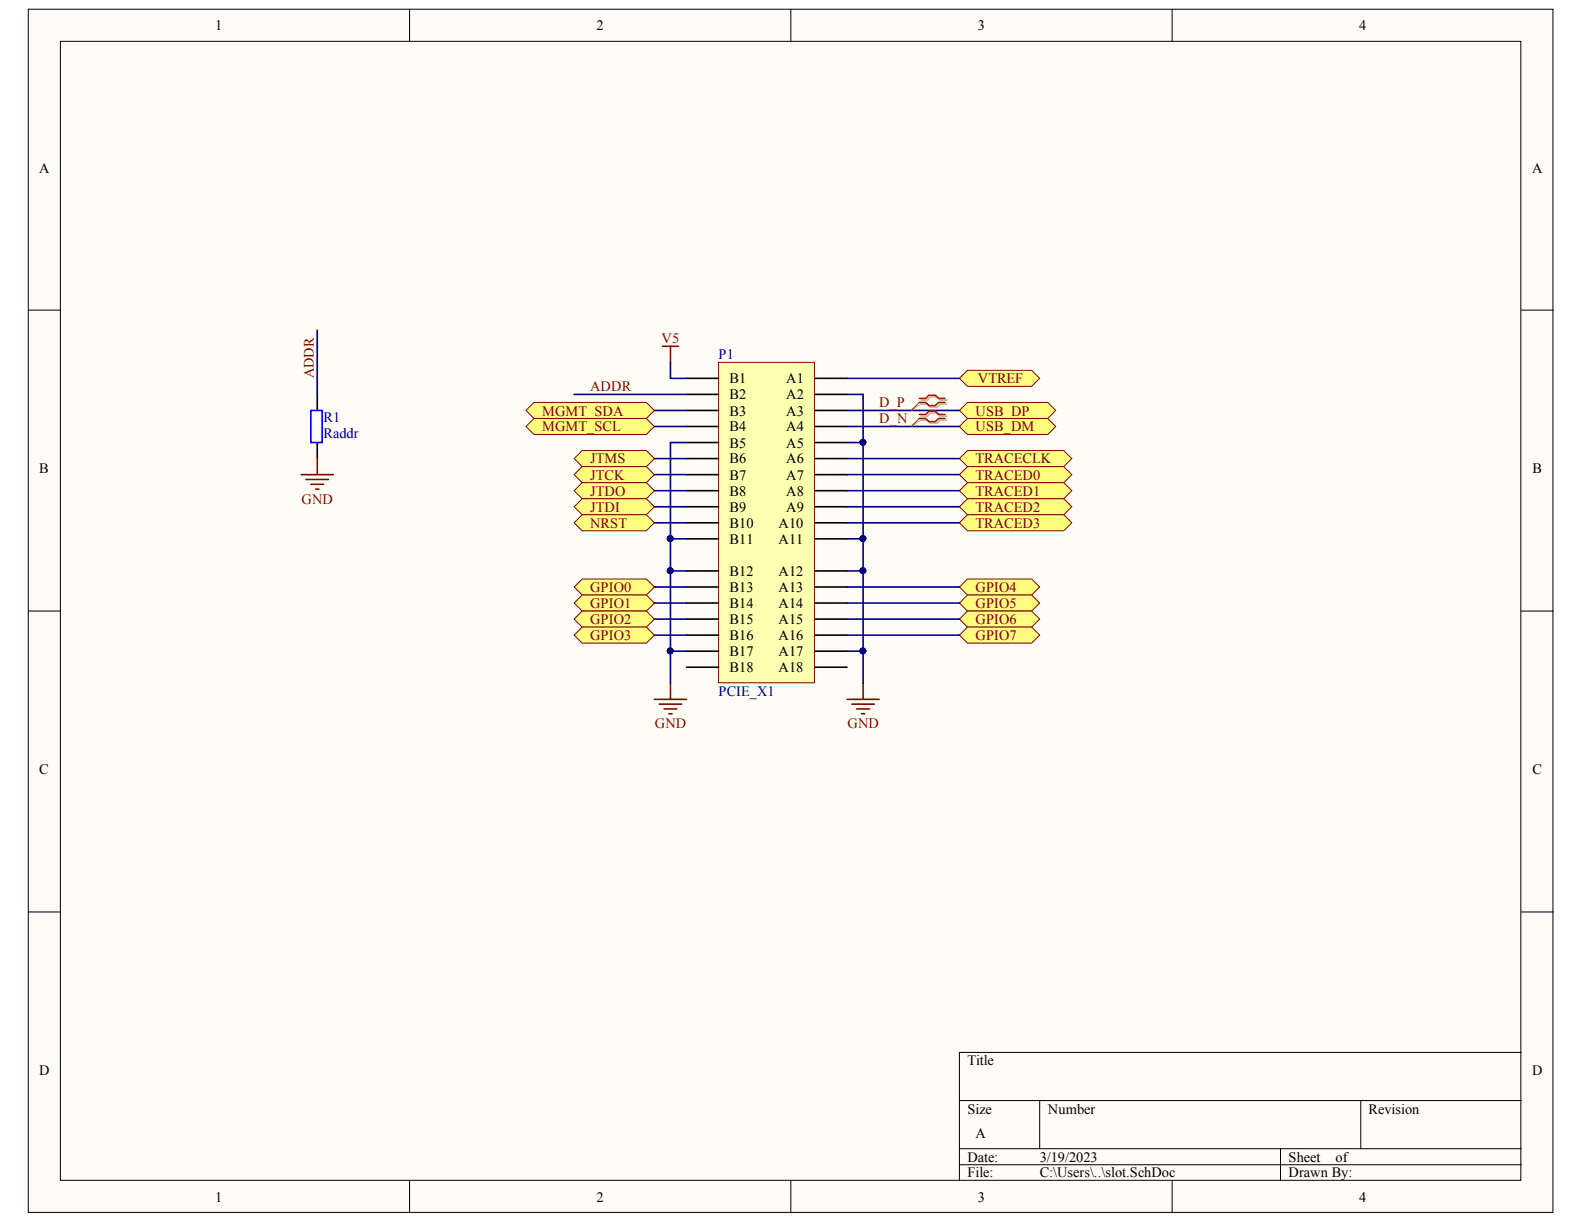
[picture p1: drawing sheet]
<svg xmlns="http://www.w3.org/2000/svg" width="279mm" height="216mm" viewBox="0 0 279 216" stroke-linecap="round" stroke-linejoin="round" font-family="sans-serif">
<g fill="#fffcf8" stroke="#000" stroke-width=".18">
<path d="M5 1.6h268.9v212.3h-268.9z"/>
<path d="M10.7 7.3h257.6v200.9h-257.6z"/>
</g>
<g fill="none" stroke="#000" stroke-width=".18">
<path d="M72.2 1.6v5.7M139.5 1.6v5.7M206.8 1.6v5.7M5 54.7h5.7M268.3 54.7h5.7M5 107.8h5.7M268.3 107.8h5.7M5 160.9h5.7M268.3 160.9h5.7M169.2 194.1h99.1M183.4 194.1v8.5M240 194.1v8.5"/>
<path d="M268.3 185.6h-99.1v22.7M72.2 208.3v5.6M139.5 208.3v5.6M169.2 202.6h99.1M169.2 205.4h99.1M206.8 208.3v5.6M225.9 202.6v5.7"/>
</g>
<path d="M126.8 63.9h16.9v56.5h-16.9z" fill="#ffffb0" stroke="#800000" stroke-width=".18"/>
<g fill="none" stroke="#000" stroke-width=".28">
<path d="M121.1 66.7h5.7M121.1 69.6h5.7M121.1 72.4h5.7M121.1 75.2h5.7M121.1 78.1h5.7M143.7 66.7h5.7M143.7 69.6h5.7M143.7 72.4h5.7M143.7 75.2h5.7M143.7 78.1h5.7M121.1 80.9h5.7M121.1 83.7h5.7"/>
<path d="M121.1 86.6h5.7M121.1 89.4h5.7M121.1 92.2h5.7M121.1 95h5.7M143.7 80.9h5.7M143.7 83.7h5.7M143.7 86.6h5.7M143.7 89.4h5.7M143.7 92.2h5.7M143.7 95h5.7M121.1 100.7h5.7M121.1 103.5h5.7"/>
<path d="M121.1 106.4h5.7M121.1 109.2h5.7M121.1 112h5.7M121.1 114.9h5.7M121.1 117.7h5.7M143.7 100.7h5.7M143.7 103.5h5.7M143.7 106.4h5.7M143.7 109.2h5.7M143.7 112h5.7M143.7 114.9h5.7M143.7 117.7h5.7"/>
</g>
<g fill="#ffff80" stroke="#800000" stroke-width=".18">
<path d="M92.8 72.4l1.4-1.4h19.8l1.4 1.4-1.4 1.4h-19.8z" fill-rule="evenodd"/>
<path d="M92.8 75.2l1.4-1.4h19.8l1.4 1.4-1.4 1.4h-19.8z" fill-rule="evenodd"/>
<path d="M169.2 66.7l1.4-1.4h11.4l1.4 1.4-1.4 1.5h-11.4z" fill-rule="evenodd"/>
<path d="M101.3 80.9l1.4-1.4h11.3l1.4 1.4-1.4 1.4h-11.3z" fill-rule="evenodd"/>
<path d="M101.3 83.7l1.4-1.4h11.3l1.4 1.4-1.4 1.4h-11.3z" fill-rule="evenodd"/>
<path d="M101.3 86.6l1.4-1.5h11.3l1.4 1.5-1.4 1.4h-11.3z" fill-rule="evenodd"/>
<path d="M101.3 89.4l1.4-1.4h11.3l1.4 1.4-1.4 1.4h-11.3z" fill-rule="evenodd"/>
<path d="M101.3 92.2l1.4-1.4h11.3l1.4 1.4-1.4 1.4h-11.3z" fill-rule="evenodd"/>
<path d="M169.2 80.9l1.4-1.4h17l1.5 1.4-1.5 1.4h-17z" fill-rule="evenodd"/>
<path d="M169.2 83.7l1.4-1.4h17l1.5 1.4-1.5 1.4h-17z" fill-rule="evenodd"/>
<path d="M169.2 86.6l1.4-1.5h17l1.5 1.5-1.5 1.4h-17z" fill-rule="evenodd"/>
<path d="M169.2 89.4l1.4-1.4h17l1.5 1.4-1.5 1.4h-17z" fill-rule="evenodd"/>
<path d="M169.2 92.2l1.4-1.4h17l1.5 1.4-1.5 1.4h-17z" fill-rule="evenodd"/>
<path d="M169.2 72.4l1.4-1.4h14.2l1.4 1.4-1.4 1.4h-14.2z" fill-rule="evenodd"/>
<path d="M169.2 75.2l1.4-1.4h14.2l1.4 1.4-1.4 1.4h-14.2z" fill-rule="evenodd"/>
<path d="M101.3 103.5l1.4-1.4h11.3l1.4 1.4-1.4 1.5h-11.3z" fill-rule="evenodd"/>
<path d="M101.3 106.4l1.4-1.4h11.3l1.4 1.4-1.4 1.4h-11.3z" fill-rule="evenodd"/>
<path d="M101.3 109.2l1.4-1.4h11.3l1.4 1.4-1.4 1.4h-11.3z" fill-rule="evenodd"/>
<path d="M101.3 112l1.4-1.4h11.3l1.4 1.4-1.4 1.4h-11.3z" fill-rule="evenodd"/>
<path d="M169.2 103.5l1.4-1.4h11.4l1.4 1.4-1.4 1.5h-11.4z" fill-rule="evenodd"/>
<path d="M169.2 106.4l1.4-1.4h11.4l1.4 1.4-1.4 1.4h-11.4z" fill-rule="evenodd"/>
<path d="M169.2 109.2l1.4-1.4h11.4l1.4 1.4-1.4 1.4h-11.4z" fill-rule="evenodd"/>
<path d="M169.2 112l1.4-1.4h11.4l1.4 1.4-1.4 1.4h-11.4z" fill-rule="evenodd"/>
</g>
<g fill="none" stroke="#800000" stroke-width=".28">
<path d="M116.8 61.1h2.9M118.3 61.1v2.8M53.1 83.7h5.7M54 84.6h3.9M54.8 85.4h2.3M55.7 86.3h.5M56 80.9v2.8M115.4 123.4h5.7M116.3 124.2h3.9M117.1 125.1h2.3M118 125.9h.5M118.3 120.5v2.9"/>
<path d="M149.4 123.4h5.7M150.3 124.2h3.9M151.1 125.1h2.3M152 125.9h.5M152.2 120.5v2.9"/>
</g>
<g fill="none" stroke="#000080" stroke-width=".28">
<path d="M56 58.2v11.4M101.3 69.6h19.8M115.4 72.4h5.7M115.4 75.2h5.7M118.3 63.9v2.8h2.8M121.1 78.1h-2.8v42.4M149.4 69.6h2.8v8.5M149.4 78.1h2.8v42.4M149.4 66.7h19.8M149.4 72.4h19.8M149.4 75.2h19.8M115.4 80.9h5.7"/>
<path d="M115.4 83.7h5.7M115.4 86.6h5.7M115.4 89.4h5.7M115.4 92.2h5.7M118.3 95h2.8M149.4 80.9h19.8M149.4 83.7h19.8M149.4 86.6h19.8M149.4 89.4h19.8M149.4 92.2h19.8M149.4 95h2.8M115.4 103.5h5.7"/>
<path d="M115.4 106.4h5.7M115.4 109.2h5.7M115.4 112h5.7M118.3 100.7h2.8M118.3 114.9h2.8M149.4 103.5h19.8M149.4 106.4h19.8M149.4 109.2h19.8M149.4 112h19.8M149.4 100.7h2.8M149.4 114.9h2.8"/>
</g>
<g fill="#000080" stroke="#000080" stroke-width=".18">
<circle cx="152.2" cy="95" r=".52"/>
<circle cx="152.2" cy="100.7" r=".52"/>
<circle cx="152.2" cy="114.8" r=".52"/>
<circle cx="118.2" cy="95" r=".52"/>
<circle cx="118.2" cy="100.7" r=".52"/>
<circle cx="118.2" cy="114.8" r=".52"/>
<circle cx="152.2" cy="78" r=".52"/>
</g>
<path d="M162.4 70.6h1.2l.5-.6h1.2l.5 .6h1.2M162.4 71.3h1.2l.5 .5h1.2l.5-.5h1.2M162.4 73.4h1.2l.5-.6h1.2l.5 .6h1.2M162.4 74.1h1.2l.5 .6h1.2l.5-.6h1.2" fill="none" stroke="#d0a19e" stroke-width=".28"/>
<path d="M162.4 71.3l-1.7 1.1M162.4 74.1l-1.7 1.1" fill="none" stroke="#d0a19e" stroke-width=".18"/>
<path d="M162.2 70.3h1.1l.6-.6h1.1l.5 .6h1.2M162.2 71h1.1l.6 .5h1.1l.5-.5h1.2M162.2 73.1h1.1l.6-.6h1.1l.5 .6h1.2M162.2 73.8h1.1l.6 .6h1.1l.5-.6h1.2" fill="none" stroke="#f00" stroke-width=".28"/>
<path d="M162.2 71l-1.5 1.4M162.2 73.8l-1.5 1.4" fill="none" stroke="#f00" stroke-width=".18"/>
<path d="M56 69.6v2.8M56 78.1v2.8" fill="none" stroke="#000" stroke-width=".28"/>
<path d="M54.8 72.4h2v5.7h-2z" fill="none" stroke="#00f" stroke-width=".28"/>
<g font-size="2.5">
<text x="38" y="5.3">1</text>
<text x="105.2" y="5.3">2</text>
<text x="172.5" y="5.3">3</text>
<text x="239.7" y="5.3">4</text>
<text x="6.9" y="30.4">A</text>
<text x="270.2" y="30.4">A</text>
<text x="128.7" y="67.6">B1</text>
<text x="128.7" y="70.4">B2</text>
<text x="138.7" y="67.6">A1</text>
<text x="138.7" y="70.4">A2</text>
<text x="128.7" y="73.3">B3</text>
<text x="128.7" y="76.1">B4</text>
<text x="138.7" y="73.3">A3</text>
<text x="138.7" y="76.1">A4</text>
<text x="6.9" y="83.5">B</text>
<text x="128.7" y="79">B5</text>
<text x="128.7" y="81.7">B6</text>
<text x="138.7" y="79">A5</text>
<text x="138.7" y="81.7">A6</text>
<text x="270.3" y="83.5">B</text>
<text x="128.7" y="84.6">B7</text>
<text x="128.7" y="87.4">B8</text>
<text x="138.7" y="84.6">A7</text>
<text x="138.7" y="87.4">A8</text>
<text x="128.7" y="90.3">B9</text>
<text x="128.7" y="93.1">B10</text>
<text x="128.7" y="95.9">B11</text>
<text x="137.3" y="93.1">A10</text>
<text x="137.3" y="95.9">A11</text>
<text x="138.7" y="90.3">A9</text>
<text x="128.7" y="101.6">B12</text>
<text x="137.3" y="101.6">A12</text>
<text x="128.7" y="104.4">B13</text>
<text x="128.7" y="107.3">B14</text>
<text x="137.3" y="104.4">A13</text>
<text x="137.3" y="107.3">A14</text>
<text x="128.7" y="110.1">B15</text>
<text x="128.7" y="112.9">B16</text>
<text x="137.3" y="110.1">A15</text>
<text x="137.3" y="112.9">A16</text>
<text x="128.7" y="115.7">B17</text>
<text x="128.7" y="118.6">B18</text>
<text x="137.3" y="115.7">A17</text>
<text x="137.3" y="118.6">A18</text>
<text x="6.9" y="136.6">C</text>
<text x="270.3" y="136.6">C</text>
<text x="6.9" y="189.7">D</text>
<text x="170.6" y="187.9">Title</text>
<text x="270.2" y="189.7">D</text>
<text x="170.6" y="196.4">Size</text>
<text x="184.8" y="196.4">Number</text>
<text x="241.4" y="196.4">Revision</text>
<text x="172.1" y="200.7">A</text>
<text x="170.6" y="204.9">Date:</text>
<text x="170.6" y="207.7">File:</text>
<text x="183.4" y="204.9">3/19/2023</text>
<text x="183.4" y="207.7">C:\Users\..\slot.SchDoc</text>
<text x="227.3" y="204.9">Sheet</text>
<text x="227.3" y="207.7">Drawn By:</text>
<text x="235.6" y="204.9">of</text>
<text x="38" y="212">1</text>
<text x="105.2" y="212">2</text>
<text x="172.5" y="212">3</text>
<text x="239.7" y="212">4</text>
</g>
<g font-size="2.5" fill="#800000">
<text x="116.7" y="60.5">V5</text>
<text x="55.4" y="66.7" transform="rotate(-90 55.4 66.7)">ADDR</text>
<text x="104.1" y="69">ADDR</text>
<text x="155.1" y="71.9">D_P</text>
<text x="172.5" y="67.6">VTREF</text>
<text x="95.6" y="73.3">MGMT_SDA</text>
<text x="95.6" y="76.1">MGMT_SCL</text>
<text x="155.1" y="74.6">D_N</text>
<text x="172.1" y="73.3">USB_DP</text>
<text x="172.1" y="76.1">USB_DM</text>
<text x="104.1" y="81.7">JTMS</text>
<text x="172.1" y="81.7">TRACECLK</text>
<text x="53.2" y="88.8">GND</text>
<text x="104.1" y="84.6">JTCK</text>
<text x="104.1" y="87.4">JTDO</text>
<text x="172.1" y="84.6">TRACED0</text>
<text x="172.1" y="87.4">TRACED1</text>
<text x="104.1" y="90.3">JTDI</text>
<text x="104.1" y="93.1">NRST</text>
<text x="172.1" y="90.3">TRACED2</text>
<text x="172.1" y="93.1">TRACED3</text>
<text x="104.1" y="104.4">GPIO0</text>
<text x="104.1" y="107.3">GPIO1</text>
<text x="172.1" y="104.4">GPIO4</text>
<text x="172.1" y="107.3">GPIO5</text>
<text x="104.1" y="110.1">GPIO2</text>
<text x="104.1" y="112.9">GPIO3</text>
<text x="172.1" y="110.1">GPIO6</text>
<text x="172.1" y="112.9">GPIO7</text>
<text x="115.5" y="128.5">GND</text>
<text x="149.5" y="128.5">GND</text>
</g>
<g font-size="2.5" fill="#000080">
<text x="126.8" y="63.3">P1</text>
<text x="57.1" y="74.4">R1</text>
<text x="57.1" y="77.3">Raddr</text>
<text x="126.8" y="122.8">PCIE_X1</text>
</g>
</svg>
